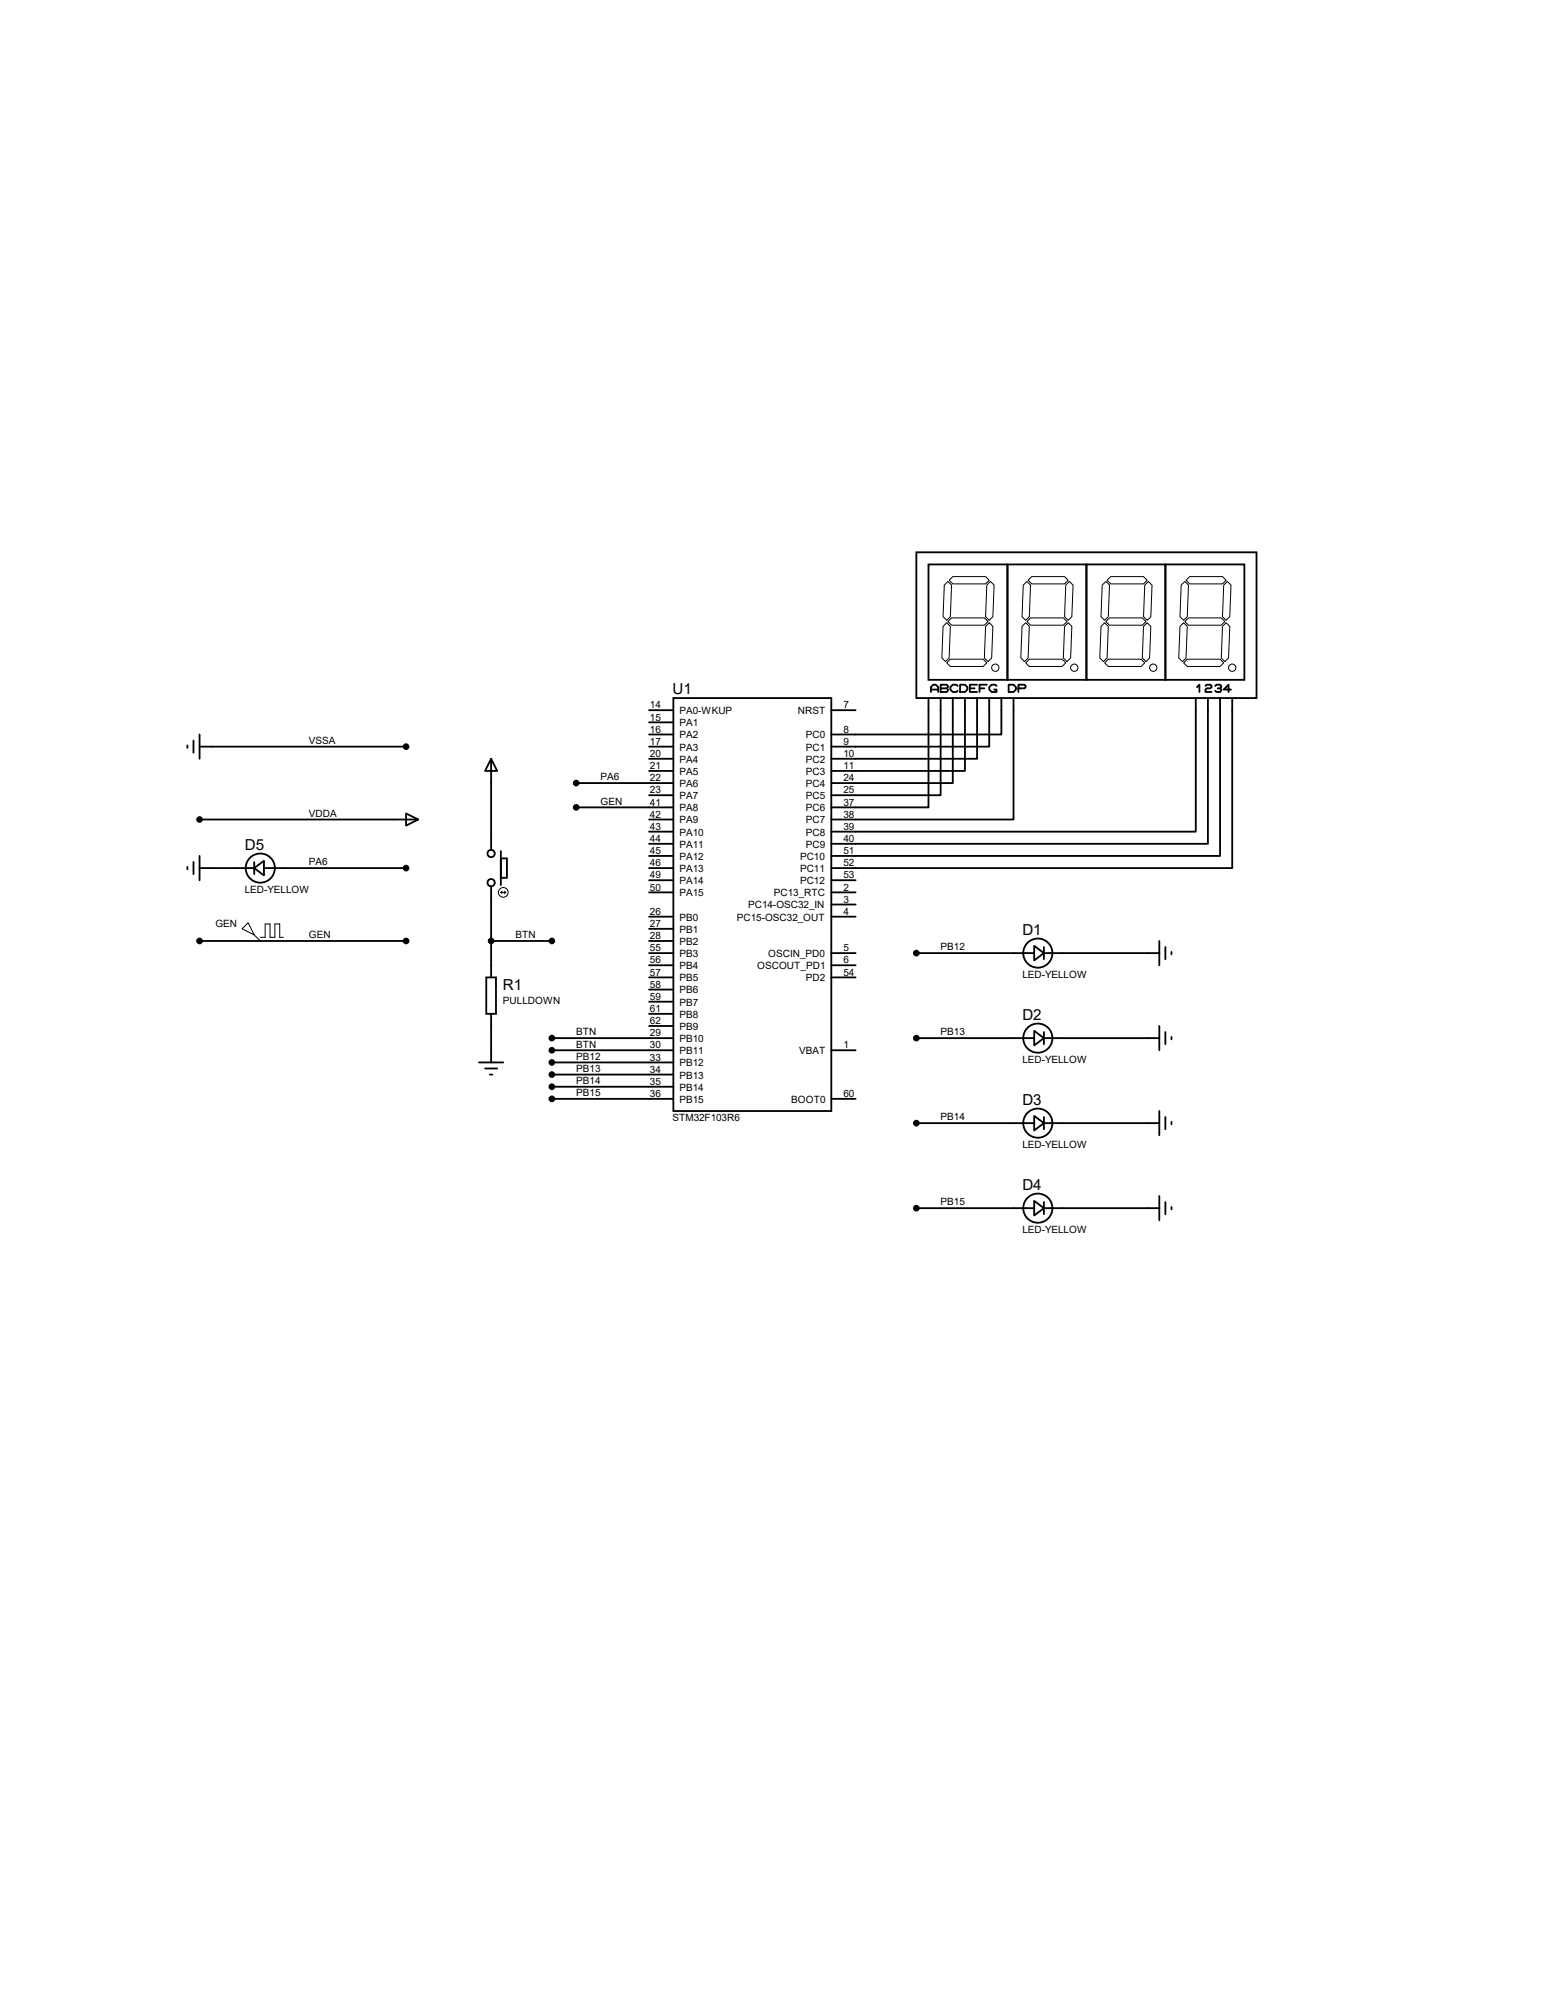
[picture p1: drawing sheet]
<svg xmlns="http://www.w3.org/2000/svg" width="216mm" height="279mm" viewBox="0 0 216 279" stroke-linecap="round" stroke-linejoin="round" font-family="sans-serif">
<g fill="none" stroke="#000" stroke-width=".25">
<path d="M127.7 77h47.4v20.3h-47.4zM129.4 78.7h11v16.1h-11zM140.4 78.7h11v16.1h-11zM151.4 78.7h11v16.1h-11zM162.4 78.7h11v16.1h-11zM90.5 99h3.4M93.9 97.3h22v57.6h-22zM115.9 99h3.4M129.4 97.3v15.3h-13.5M129.8 96.5v-.7l.3-.3h.3l.4 .3v.7M129.8 96.1h1M131.1 95.5h.9l.1 .1v.2l-.1 .2 .1 .1v.2l-.1 .2h-.9z"/>
<path d="M131.1 97.3v13.6h-15.2M131.1 96h.9M132.8 97.3v11.9h-16.9M133.5 95.6l-.2-.1h-.5l-.3 .3v.3l.3 .4h.5l.2-.2M133.8 95.5h.7l.3 .3v.3l-.3 .4h-.7zM134.5 97.3v10.2h-18.6M135.2 96h.6M136.2 97.3v8.5h-20.3M136.2 95.5h-1v1h1M136.5 96h.7M137.5 95.5h-1v1M137.9 97.3v6.8h-22"/>
<path d="M138.9 95.6l-.2-.1h-.5l-.3 .3v.3l.3 .4h.7v-.4h-.3M139.6 97.3v5.1h-23.7M140.6 95.5h.7l.3 .3v.3l-.3 .4h-.7zM141.3 97.3v17h-25.4M141.9 96h.9l.2-.2v-.2l-.2-.1h-.9v1M166.7 97.3v18.7h-50.8M166.8 95.8l.4-.3v1M168 95.6l.2-.1h.5l.2 .1v.2l-.2 .2h-.5l-.2 .1v.4h.9M168.4 97.3v20.3h-52.5M169.4 95.6l.1-.1h.6l.1 .1v.2l-.1 .2 .1 .1v.2l-.1 .2h-.6l-.1-.2M169.7 96h.4M170.1 97.3v22h-54.2"/>
<path d="M171.6 96.1h-1l.6-.6v1M171.7 97.3v23.7h-55.8M26.1 103.9v.4M27 103.3v1.6M27.8 104.1h28.8M27.8 114.3h30.5M27.8 102.4v3.4M27.8 119.3v3.4M56.6 113.4l1.7 .9-1.7 .8zM68.5 105.8l.8 1.7h-1.7zM68.5 105.8v12.7M69.8 119.7h.9v2.7h-.9z"/>
<path d="M69.8 118.7v4.7M80.3 112.6h13.6M80.3 109.2h13.6M90.5 104.1h3.4M90.5 114.3h3.4M90.5 102.4h3.4M90.5 100.7h3.4M90.5 105.8h3.4M90.5 107.5h3.4M90.5 110.9h3.4M90.5 116h3.4M90.5 119.3h3.4"/>
<path d="M90.5 117.6h3.4M26.1 120.9v.3M27 120.2v1.7M27.8 131.2h28.8M27.8 121h7.6M35.4 121l1.4-1v2zM35.4 120.2v1.7M36.8 121h19.8M67.8 136.3h1.3v5.1h-1.3zM68.5 123.6v12.7M68.5 131.2h8.4M90.5 132.9h3.4"/>
<path d="M90.5 131.2h3.4M90.5 121h3.4M90.5 134.6h3.4M90.5 127.8h3.4M90.5 129.5h3.4M90.5 136.3h3.4M90.5 138h3.4M90.5 139.7h3.4M90.5 122.7h3.4M90.5 124.4h3.4M115.9 132.9h3.4M115.9 134.6h3.4"/>
<path d="M115.9 127.8h3.4M115.9 136.3h3.4M115.9 122.7h3.4M115.9 124.4h3.4M115.9 126.1h3.4M127.7 132.9h16.4M144.1 131.9l1.4 1-1.4 1zM145.5 132.9h16.1M145.5 132v1.7M161.6 131.2v3.4M162.4 132v1.7M163.3 132.7v.4"/>
<path d="M66.8 148.1h3.3M67.6 149h1.7M68.3 149.8h.3M68.5 141.4v6.7M76.9 144.7h17M76.9 148.1h17M76.9 149.8h17M76.9 151.5h17M76.9 153.2h17M76.9 146.4h17M90.5 141.4h3.4M90.5 143h3.4"/>
<path d="M115.9 153.2h3.4M115.9 146.4h3.4M127.7 144.7h16.4M127.7 156.6h16.4M144.1 143.7l1.4 1-1.4 1.1zM144.1 155.6l1.4 1-1.4 1zM145.5 144.7h16.1M145.5 156.6h16.1M145.5 143.9v1.7M145.5 155.7v1.7M161.6 143v3.4M161.6 154.9v3.4"/>
<path d="M162.4 143.9v1.7M162.4 155.7v1.7M163.3 144.6v.3M163.3 156.4v.4M127.7 168.4h16.4M144.1 167.4l1.4 1-1.4 1.1zM145.5 168.4h16.1M145.5 167.6v1.7M161.6 166.8v3.3M162.4 167.6v1.7M163.3 168.3v.3"/>
<circle cx="68.5" cy="119" r=".51"/>
<circle cx="36.3" cy="121" r="2.03"/>
<circle cx="68.5" cy="123.1" r=".51"/>
<circle cx="144.7" cy="132.9" r="2.03"/>
<circle cx="144.7" cy="144.7" r="2.03"/>
<circle cx="144.7" cy="156.6" r="2.03"/>
<circle cx="144.7" cy="168.4" r="2.03"/>
</g>
<g fill="#000" stroke="#000" stroke-width=".25">
<circle cx="27.8" cy="114.3" r=".34"/>
<circle cx="56.6" cy="104.1" r=".34"/>
<circle cx="80.3" cy="112.6" r=".34"/>
<circle cx="80.3" cy="109.2" r=".34"/>
<circle cx="27.8" cy="131.2" r=".34"/>
<circle cx="56.6" cy="131.2" r=".34"/>
<circle cx="56.6" cy="121" r=".34"/>
<circle cx="68.5" cy="131.2" r=".34"/>
<circle cx="76.9" cy="131.2" r=".34"/>
<circle cx="127.7" cy="132.9" r=".34"/>
<circle cx="76.9" cy="149.8" r=".34"/>
<circle cx="76.9" cy="144.7" r=".34"/>
<circle cx="76.9" cy="146.4" r=".34"/>
<circle cx="76.9" cy="153.2" r=".34"/>
<circle cx="76.9" cy="151.5" r=".34"/>
<circle cx="76.9" cy="148.1" r=".34"/>
<circle cx="127.7" cy="156.6" r=".34"/>
<circle cx="127.7" cy="144.7" r=".34"/>
<circle cx="127.7" cy="168.4" r=".34"/>
</g>
<g fill="none" stroke="#000" stroke-width=".14">
<path d="M131.4 87.3l.6-.5 .5 .5-.2 4.4-.5 .5-.5-.5zM132 92.4l.5-.5h4.5l.5 .5-.5 .5h-4.5zM132.1 86.7l.5-.6h4.6l.5 .6-.5 .5h-4.6zM132.1 81.1l.5 .5-.1 4.4-.5 .5-.6-.5 .2-4.4zM132.3 80.9l.5-.5h4.6l.5 .5-.5 .5h-4.6zM137.4 87.3l.5-.5 .5 .5-.2 4.4-.5 .5-.5-.5zM138 81.1l.6 .5-.2 4.4-.5 .5-.5-.5 .1-4.4zM142.5 87.3l.5-.5 .5 .5-.2 4.4-.5 .5-.5-.5zM142.6 81.6l.5-.5 .5 .5-.1 4.4-.5 .5-.5-.5zM143.1 86.7l.5-.6h4.6l.5 .6-.5 .5h-4.6zM143.3 80.9l.5-.5h4.6l.5 .5-.5 .5h-4.6zM143.5 91.9h4.5l.5 .5-.5 .5h-4.5l-.5-.5z"/>
<path d="M148.4 87.3l.5-.5 .5 .5-.2 4.4-.5 .5-.5-.5zM149.1 81.1l.5 .5-.2 4.4-.5 .5-.5-.5 .1-4.4zM154 92.4l.5-.5h4.5l.6 .5-.6 .5h-4.5zM154 86.8l.5 .5-.2 4.4-.5 .5-.5-.5 .2-4.4zM154.1 86.7l.5-.6h4.6l.5 .6-.5 .5h-4.6zM154.1 81.1l.5 .5-.1 4.4-.5 .5-.5-.5 .1-4.4zM154.8 80.4h4.6l.5 .5-.5 .5h-4.6l-.5-.5zM159.4 87.3l.5-.5 .5 .5-.2 4.4-.5 .5-.5-.5zM159.6 81.6l.5-.5 .5 .5-.2 4.4-.5 .5-.5-.5zM164.5 87.3l.5-.5 .5 .5-.2 4.4-.5 .5-.5-.5zM165.1 86.7l.6-.6h4.5l.5 .6-.5 .5h-4.5zM165.1 81.1l.6 .5-.2 4.4-.5 .5-.5-.5 .1-4.4z"/>
<path d="M165.5 91.9h4.6l.5 .5-.5 .5h-4.6l-.5-.5zM165.8 80.4h4.6l.5 .5-.5 .5h-4.6l-.5-.5zM170.4 87.3l.5-.5 .5 .5-.2 4.4-.5 .5-.5-.5zM171.1 81.1l.5 .5-.2 4.4-.5 .5-.5-.5 .2-4.4zM34.6 128.7l.8 1.6-1.7-.8zM35.4 130.3l.9 .9M36.3 130.7h.7v-1.9h.6v1.9h.7v-1.9h.7v1.9h.5M69.8 124.4h.7M69.8 124.4l.2 .2M70 124.2l-.2 .2M70.3 124.2l.2 .2M70.5 124.4l-.2 .2"/>
<circle cx="138.7" cy="93.1" r=".51"/>
<circle cx="149.7" cy="93.1" r=".51"/>
<circle cx="160.7" cy="93.1" r=".51"/>
<circle cx="171.7" cy="93.1" r=".51"/>
<circle cx="70.1" cy="124.4" r=".68"/>
</g>
<g font-size="2.1">
<text x="93.7" y="96.8">U1</text>
<text x="34.1" y="118.5">D5</text>
<text x="142.5" y="130.3">D1</text>
<text x="70.1" y="138.1">R1</text>
<text x="142.5" y="142.2">D2</text>
<text x="142.5" y="154.1">D3</text>
<text x="142.5" y="165.9">D4</text>
</g>
<g font-size="1.4">
<text x="90.6" y="98.8">14</text>
<text x="90.6" y="100.5">15</text>
<text x="94.7" y="99.6">PA0-WKUP</text>
<text x="94.7" y="101.3">PA1</text>
<text x="111.2" y="99.6">NRST</text>
<text x="117.6" y="98.8">7</text>
<text x="43.1" y="103.7">VSSA</text>
<text x="90.6" y="102.2">16</text>
<text x="90.6" y="103.8">17</text>
<text x="90.6" y="105.5">20</text>
<text x="90.6" y="107.2">21</text>
<text x="94.7" y="103">PA2</text>
<text x="94.7" y="104.6">PA3</text>
<text x="94.7" y="106.3">PA4</text>
<text x="112.3" y="104.6">PC1</text>
<text x="112.3" y="106.3">PC2</text>
<text x="112.3" y="103">PC0</text>
<text x="117.6" y="103.8">9</text>
<text x="117.6" y="105.5">10</text>
<text x="117.6" y="102.2">8</text>
<text x="117.6" y="107.2">11</text>
<text x="43.1" y="113.9">VDDA</text>
<text x="83.7" y="112.2">GEN</text>
<text x="83.7" y="108.8">PA6</text>
<text x="90.6" y="108.9">22</text>
<text x="90.6" y="110.6">23</text>
<text x="90.6" y="112.3">41</text>
<text x="94.7" y="108">PA5</text>
<text x="94.7" y="109.7">PA6</text>
<text x="94.7" y="111.4">PA7</text>
<text x="94.7" y="113.1">PA8</text>
<text x="112.3" y="109.7">PC4</text>
<text x="112.3" y="111.4">PC5</text>
<text x="112.3" y="108">PC3</text>
<text x="112.3" y="113.1">PC6</text>
<text x="117.6" y="108.9">24</text>
<text x="117.6" y="110.6">25</text>
<text x="117.6" y="112.3">37</text>
<text x="90.6" y="114">42</text>
<text x="90.6" y="115.7">43</text>
<text x="90.6" y="117.4">44</text>
<text x="90.6" y="119.1">45</text>
<text x="94.7" y="114.8">PA9</text>
<text x="94.7" y="116.5">PA10</text>
<text x="94.7" y="118.2">PA11</text>
<text x="94.7" y="119.9">PA12</text>
<text x="111.5" y="119.9">PC10</text>
<text x="112.3" y="114.8">PC7</text>
<text x="112.3" y="116.5">PC8</text>
<text x="112.3" y="118.2">PC9</text>
<text x="117.6" y="114">38</text>
<text x="117.6" y="115.7">39</text>
<text x="117.6" y="119.1">51</text>
<text x="117.6" y="117.4">40</text>
<text x="34.1" y="124.5">LED-YELLOW</text>
<text x="43.1" y="120.7">PA6</text>
<text x="90.6" y="120.8">46</text>
<text x="90.6" y="122.5">49</text>
<text x="90.6" y="124.2">50</text>
<text x="94.7" y="121.6">PA13</text>
<text x="94.7" y="123.3">PA14</text>
<text x="94.7" y="125">PA15</text>
<text x="107.9" y="125">PC13_RTC</text>
<text x="111.5" y="121.6">PC11</text>
<text x="111.5" y="123.3">PC12</text>
<text x="117.6" y="120.8">52</text>
<text x="117.6" y="122.5">53</text>
<text x="117.6" y="124.2">2</text>
<text x="117.6" y="125.9">3</text>
<text x="30" y="129.2">GEN</text>
<text x="43.1" y="130.8">GEN</text>
<text x="71.8" y="130.8">BTN</text>
<text x="90.6" y="127.6">26</text>
<text x="90.6" y="129.2">27</text>
<text x="90.6" y="130.9">28</text>
<text x="94.7" y="128.4">PB0</text>
<text x="94.7" y="130">PB1</text>
<text x="94.7" y="131.7">PB2</text>
<text x="102.7" y="128.4">PC15-OSC32_OUT</text>
<text x="104.3" y="126.7">PC14-OSC32_IN</text>
<text x="117.6" y="127.6">4</text>
<text x="90.6" y="132.6">55</text>
<text x="90.6" y="134.3">56</text>
<text x="90.6" y="136">57</text>
<text x="90.6" y="137.7">58</text>
<text x="94.7" y="133.4">PB3</text>
<text x="94.7" y="135.1">PB4</text>
<text x="94.7" y="136.8">PB5</text>
<text x="105.5" y="135.1">OSCOUT_PD1</text>
<text x="107.1" y="133.4">OSCIN_PD0</text>
<text x="112.3" y="136.8">PD2</text>
<text x="117.6" y="132.6">5</text>
<text x="117.6" y="134.3">6</text>
<text x="117.6" y="136">54</text>
<text x="131.1" y="132.5">PB12</text>
<text x="142.5" y="136.4">LED-YELLOW</text>
<text x="70.1" y="140">PULLDOWN</text>
<text x="90.6" y="141.1">61</text>
<text x="90.6" y="142.8">62</text>
<text x="90.6" y="139.4">59</text>
<text x="94.7" y="141.9">PB8</text>
<text x="94.7" y="143.6">PB9</text>
<text x="94.7" y="138.5">PB6</text>
<text x="94.7" y="140.2">PB7</text>
<text x="80.3" y="147.7">PB12</text>
<text x="80.3" y="149.4">PB13</text>
<text x="80.3" y="146">BTN</text>
<text x="80.3" y="144.4">BTN</text>
<text x="90.6" y="144.5">29</text>
<text x="90.6" y="146.2">30</text>
<text x="90.6" y="147.9">33</text>
<text x="90.6" y="149.6">34</text>
<text x="94.7" y="145.3">PB10</text>
<text x="94.7" y="147">PB11</text>
<text x="94.7" y="148.7">PB12</text>
<text x="111.4" y="147">VBAT</text>
<text x="117.6" y="146.2">1</text>
<text x="131.1" y="144.4">PB13</text>
<text x="142.5" y="148.2">LED-YELLOW</text>
<text x="80.3" y="151.1">PB14</text>
<text x="80.3" y="152.8">PB15</text>
<text x="90.6" y="151.3">35</text>
<text x="90.6" y="153">36</text>
<text x="94.7" y="150.4">PB13</text>
<text x="94.7" y="152.1">PB14</text>
<text x="94.7" y="153.8">PB15</text>
<text x="110.3" y="153.8">BOOT0</text>
<text x="117.6" y="153">60</text>
<text x="93.7" y="156.3">STM32F103R6</text>
<text x="131.1" y="156.2">PB14</text>
<text x="142.5" y="160.1">LED-YELLOW</text>
<text x="131.1" y="168.1">PB15</text>
<text x="142.5" y="171.9">LED-YELLOW</text>
</g>
</svg>
